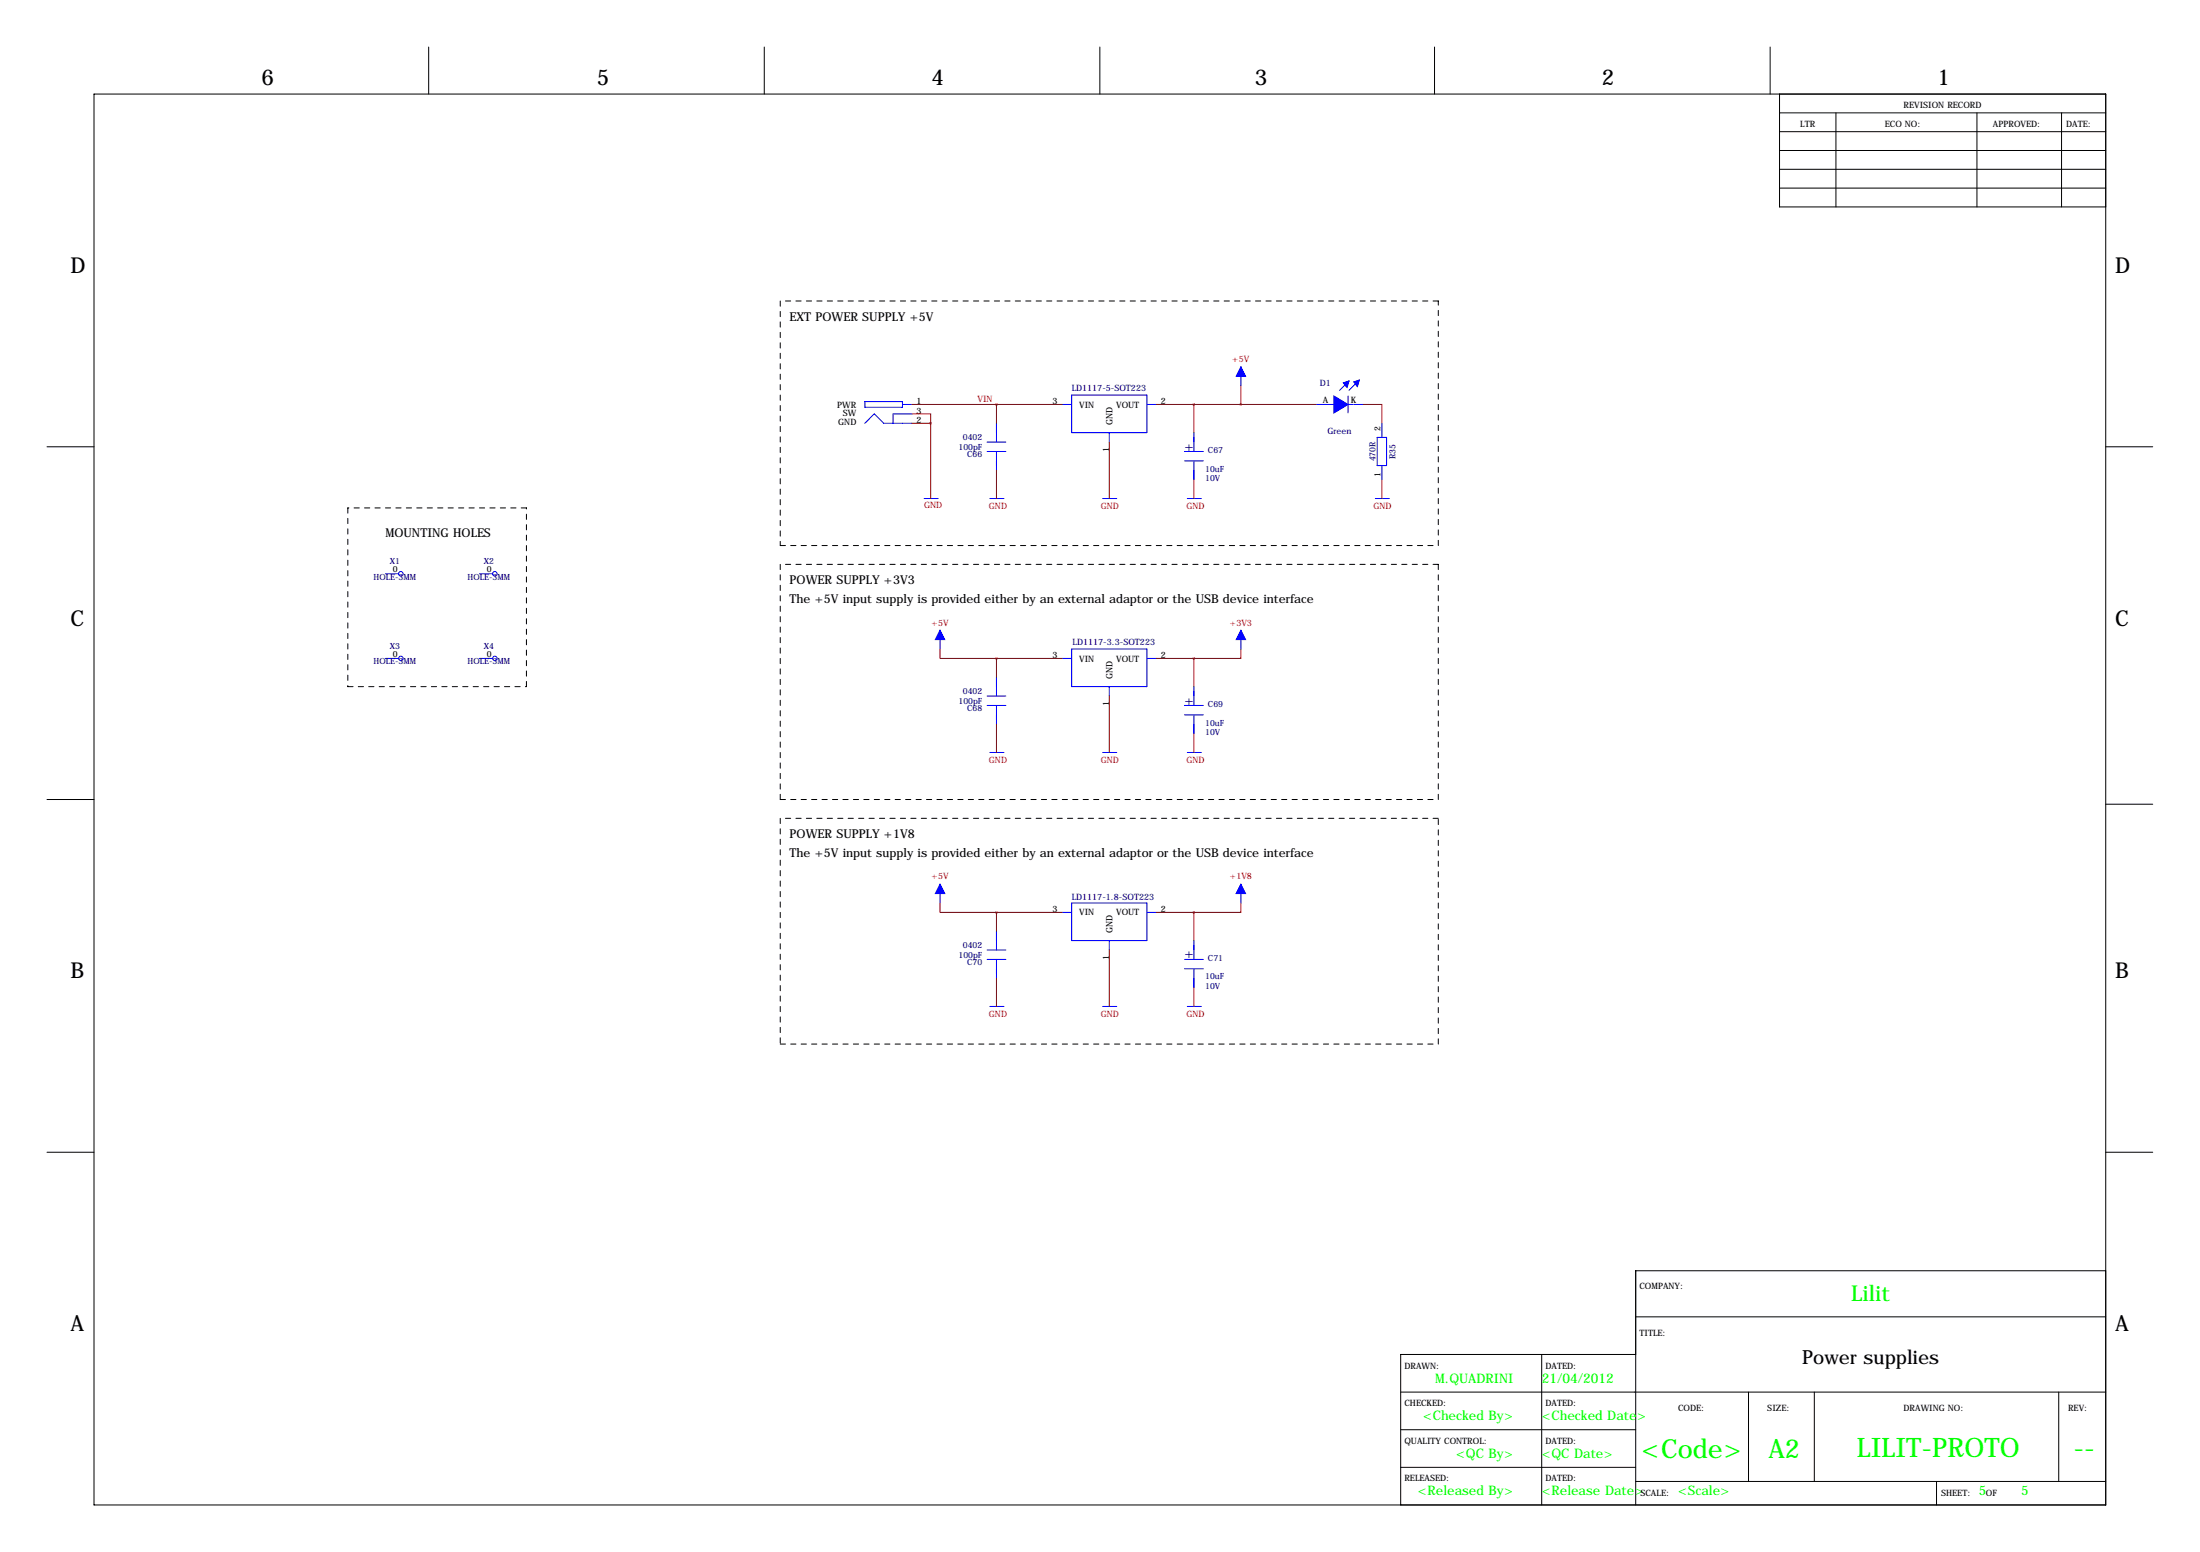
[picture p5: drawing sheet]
<svg xmlns="http://www.w3.org/2000/svg" width="594mm" height="419mm" viewBox="0 0 594 419" stroke-linecap="round" stroke-linejoin="round" font-family="sans-serif">
<g fill="none" stroke="#000" stroke-width=".27">
<path d="M115.8 12.7v12.7M206.5 12.7v12.7M297.2 12.7v12.7M387.6 12.7v12.7M478.3 12.7v12.7M25.4 25.4h543.6v381h-543.6zM480.8 25.4v30.5h88.2M480.8 30.5h88.2M480.8 35.6h88.2M496.1 30.5v25.4M534.2 30.5v25.4M557 30.5v25.4"/>
<path d="M480.8 40.6h88.2M480.8 45.7h88.2M480.8 50.8h88.2M12.7 120.6h12.7M569 120.6h12.7M12.7 215.9h12.7M569 217.2h12.7M12.7 311.1h12.7M569 311.1h12.7M442 355.6h127M569 343.2h-127v63.2M378.5 375.9h190.5"/>
<path d="M416.6 365.8v40.6M442 365.8h-63.5v40.6M472.4 375.9v24.1M490.2 375.9v24.1M556.3 375.9v24.1M378.5 386.1h63.5M378.5 396.2h63.5M442 400h127M523.2 400v6.4"/>
</g>
<g fill="none" stroke="#000" stroke-width=".27" stroke-dasharray="1.4 1.4">
<path d="M210.8 81.3v66M388.6 81.3h-177.8M94 137.2v48.2M142.2 137.2h-48.2M210.8 147.3h177.8M210.8 152.4v63.5M388.6 147.3v-66M388.6 152.4h-177.8M94 185.4h48.2M142.2 185.4v-48.2M210.8 215.9h177.8M388.6 215.9v-63.5"/>
<path d="M210.8 221v60.9M388.6 221h-177.8M210.8 281.9h177.8M388.6 281.9v-60.9"/>
</g>
<g fill="none" stroke="#00f" stroke-width=".27">
<path d="M335.3 99.1v5M233.7 114.3l2.5-2.5 2.6 2.5h7.6M233.7 108.5h10.1v1.5h-10.1zM243.8 109.2h2.6M246.4 111.8h-5.1v2.5M266.7 119.4h5.1M269.2 114.3v5.1M287 109.2h2.6M289.6 106.7h20.3v10.1h-20.3zM299.7 116.8v2.6M309.9 109.2h2.5M322.6 116.8v5.1"/>
<path d="M355.6 109.2h9.9M364.2 106.9v4.6M364.5 102.9l-2.6 2.5M365.8 109.2h2.5M367 102.9l-2.5 2.5M372.1 118.1h2.5v7.6h-2.5zM373.4 114.3v3.8M249.7 134.6h3.8M266.7 121.9h5.1M267.5 134.6h3.8M269.2 121.9v5.1M297.9 134.6h3.9"/>
<path d="M320 121.9h5.1M320 124.5h5.1M320.8 134.6h3.8M322.6 124.5v5M371.6 134.6h3.8M373.4 125.7v3.8M104.1 154.9h3.6M129.5 154.9h3.6M104.1 177.8h3.6M129.5 177.8h3.6M254 170.2v5.1M287 177.8h2.6"/>
<path d="M289.6 175.3h20.3v10.1h-20.3zM309.9 177.8h2.5M335.3 170.2v5.1M266.7 190.5h5.1M266.7 188h5.1M269.2 182.9v5.1M269.2 190.5v5.1M299.7 185.4v2.6M320 190.5h5.1M320 193h5.1M322.6 185.4v5.1M322.6 193v5.1"/>
<path d="M267.5 203.2h3.8M297.9 203.2h3.9M320.8 203.2h3.8M254 238.8v5M335.3 238.8v5M266.7 259.1h5.1M266.7 256.5h5.1M269.2 251.5v5M269.2 259.1v5.1M287 246.4h2.6M289.6 243.8h20.3v10.2h-20.3zM299.7 254v2.5"/>
<path d="M309.9 246.4h2.5M320 259.1h5.1M322.6 254v5.1M267.5 271.8h3.8M297.9 271.8h3.9M320 261.6h5.1M320.8 271.8h3.8M322.6 261.6v5.1"/>
<circle cx="108.3" cy="154.9" r=".61"/>
<circle cx="133.7" cy="154.9" r=".61"/>
<circle cx="108.3" cy="177.8" r=".61"/>
<circle cx="133.7" cy="177.8" r=".61"/>
</g>
<g fill="#00f" stroke="#00f" stroke-width=".27">
<path d="M360.4 109.2h3.8l-3.8 2.3z"/>
<path d="M360.4 106.9l3.8 2.3h-3.8z"/>
<path d="M363 103.4l1.5-.5-.5 1.7z"/>
<path d="M365.8 103.1l1.5-.5-.5 1.8z"/>
<path d="M335.3 99.1l1.2 2.5h-2.5z"/>
<path d="M254 170.2l1.3 2.5h-2.6z"/>
<path d="M335.3 170.2l1.2 2.5h-2.5z"/>
<path d="M254 238.8l1.3 2.5h-2.6z"/>
<path d="M335.3 238.8l1.2 2.5h-2.5z"/>
</g>
<g fill="none" stroke="#800000" stroke-width=".27">
<path d="M246.4 111.8h5.1v2.5M246.4 114.3h5.1M246.4 109.2h40.6M251.5 114.3v20.3M269.2 109.2v5.1M299.7 119.4v15.2M312.4 109.2h43.2M322.6 109.2v7.6M335.3 104.1v5.1M368.3 109.2h5.1v5.1M269.2 127v7.6M322.6 129.5v5.1"/>
<path d="M373.4 129.5v5.1M254 175.3v2.5h15.2M269.2 177.8v5.1M269.2 177.8h17.8M312.4 177.8h10.2M322.6 177.8v7.6M335.3 175.3v2.5h-12.7M269.2 195.6v7.6M299.7 188v15.2M322.6 198.1v5.1M254 243.8v2.6h15.2M269.2 246.4v5.1"/>
<path d="M269.2 246.4h17.8M299.7 256.5v15.3M312.4 246.4h10.2M322.6 246.4v7.6M335.3 243.8v2.6h-12.7M269.2 264.2v7.6M322.6 266.7v5.1"/>
</g>
<path d="M251.4 114.3a.05 .05 0 0 0 .1 0 .05 .05 0 0 0-.1 0zM269.2 109.2a.05 .05 0 0 0 .1 0 .05 .05 0 0 0-.1 0zM269.2 177.8a.05 .05 0 0 0 .1 0 .05 .05 0 0 0-.1 0zM269.2 246.4a.05 .05 0 0 0 .1 0 .05 .05 0 0 0-.1 0z" fill="#800000" stroke="#800000" stroke-width=".63"/>
<g font-size="7.3" fill="#0f0">
<text x="501.7" y="393.4">LILIT-PROTO</text>
<text x="560.2" y="393.4">--</text>
</g>
<g font-size="7.1" fill="#0f0">
<text x="443.5" y="393.7">&lt;Code&gt;</text>
<text x="477.8" y="393.7">A2</text>
</g>
<g font-size="5.9">
<text x="70.6" y="22.9">6</text>
<text x="161.3" y="22.9">5</text>
<text x="251.7" y="22.9">4</text>
<text x="339.1" y="22.9">3</text>
<text x="432.8" y="22.9">2</text>
<text x="523.5" y="22.9">1</text>
<text x="19" y="73.7">D</text>
<text x="571.5" y="73.7">D</text>
<text x="19" y="168.9">C</text>
<text x="571.5" y="168.9">C</text>
<text x="19" y="264.2">B</text>
<text x="571.5" y="264.2">B</text>
<text x="19" y="359.4">A</text>
<text x="571.5" y="359.4">A</text>
</g>
<text font-size="5.9" fill="#0f0" x="500.2" y="351.3">Lilit</text>
<text font-size="5.3" x="486.9" y="368.3">Power supplies</text>
<g font-size="3.6" fill="#000080">
<text x="320" y="121.7">+</text>
<text x="320" y="190.2">+</text>
<text x="320" y="258.8">+</text>
</g>
<g font-size="3.6" fill="#0f0">
<text x="387.7" y="373.4">M.QUADRINI</text>
<text x="416.6" y="373.4">21/04/2012</text>
<text x="384.5" y="383.5">&lt;Checked By&gt;</text>
<text x="416.6" y="383.5">&lt;Checked Date&gt;</text>
<text x="393.5" y="393.7">&lt;QC By&gt;</text>
<text x="416.6" y="393.7">&lt;QC Date&gt;</text>
<text x="383.1" y="403.8">&lt;Released By&gt;</text>
<text x="416.6" y="403.8">&lt;Release Date&gt;</text>
<text x="453.4" y="403.8">&lt;Scale&gt;</text>
<text x="534.7" y="403.8">5</text>
<text x="546.1" y="403.8">5</text>
</g>
<g font-size="3.3">
<text x="213.4" y="86.6">EXT POWER SUPPLY +5V</text>
<text x="104.1" y="145">MOUNTING HOLES</text>
<text x="213.4" y="157.7">POWER SUPPLY +3V3</text>
<text x="213.4" y="162.8">The +5V input supply is provided either by an external adaptor or the USB device interface</text>
<text x="213.4" y="226.3">POWER SUPPLY +1V8</text>
<text x="213.4" y="231.4">The +5V input supply is provided either by an external adaptor or the USB device interface</text>
</g>
<g font-size="2.4">
<text x="514.4" y="29.2">REVISION RECORD</text>
<text x="486.4" y="34.3">LTR</text>
<text x="509.3" y="34.3">ECO NO:</text>
<text x="538.5" y="34.3">APPROVED:</text>
<text x="558.3" y="34.3">DATE:</text>
<text x="226.2" y="110.1">PWR</text>
<text x="227.7" y="112.3">SW</text>
<text x="247.7" y="111.8">3</text>
<text x="247.7" y="109.2">1</text>
<text x="284.4" y="109.2">3</text>
<text x="291.6" y="110.1">VIN</text>
<text x="301.6" y="110.1">VOUT</text>
<text x="313.7" y="109.2">2</text>
<text x="357.4" y="108.9">A</text>
<text x="365" y="108.9">K</text>
<text x="226.5" y="114.9">GND</text>
<text x="247.7" y="114.3">2</text>
<text x="300.6" y="114.8" transform="rotate(-90 300.6 114.8)">GND</text>
<text x="299.7" y="122" transform="rotate(-90 299.7 122)">1</text>
<text x="284.4" y="177.8">3</text>
<text x="291.6" y="178.6">VIN</text>
<text x="301.6" y="178.6">VOUT</text>
<text x="313.7" y="177.8">2</text>
<text x="300.6" y="183.4" transform="rotate(-90 300.6 183.4)">GND</text>
<text x="299.7" y="190.6" transform="rotate(-90 299.7 190.6)">1</text>
<text x="284.4" y="246.4">3</text>
<text x="291.6" y="247.2">VIN</text>
<text x="300.6" y="252" transform="rotate(-90 300.6 252)">GND</text>
<text x="301.6" y="247.2">VOUT</text>
<text x="313.7" y="246.4">2</text>
<text x="299.7" y="259.2" transform="rotate(-90 299.7 259.2)">1</text>
<text x="443" y="348">COMPANY:</text>
<text x="443" y="360.7">TITLE:</text>
<text x="379.5" y="369.6">DRAWN:</text>
<text x="417.6" y="369.6">DATED:</text>
<text x="379.5" y="379.7">CHECKED:</text>
<text x="417.6" y="379.7">DATED:</text>
<text x="453.4" y="381">CODE:</text>
<text x="477.5" y="381">SIZE:</text>
<text x="514.4" y="381">DRAWING NO:</text>
<text x="558.8" y="381">REV:</text>
<text x="379.5" y="389.9">QUALITY CONTROL:</text>
<text x="417.6" y="389.9">DATED:</text>
<text x="379.5" y="400">RELEASED:</text>
<text x="417.6" y="400">DATED:</text>
<text x="443.2" y="403.9">SCALE:</text>
<text x="524.5" y="403.9">SHEET:</text>
<text x="536.6" y="403.9">OF</text>
</g>
<g font-size="2.4" fill="#f00">
<text x="333" y="97.8">+5V</text>
<text x="264.1" y="108.5">VIN</text>
<text x="249.7" y="137.2">GND</text>
<text x="267.2" y="137.4">GND</text>
<text x="297.4" y="137.4">GND</text>
<text x="320.5" y="137.4">GND</text>
<text x="371.1" y="137.4">GND</text>
<text x="251.7" y="168.9">+5V</text>
<text x="332.3" y="168.9">+3V3</text>
<text x="267.2" y="206">GND</text>
<text x="297.4" y="206">GND</text>
<text x="320.5" y="206">GND</text>
<text x="251.7" y="237.5">+5V</text>
<text x="332.3" y="237.5">+1V8</text>
<text x="267.2" y="274.6">GND</text>
<text x="297.4" y="274.6">GND</text>
<text x="320.5" y="274.6">GND</text>
</g>
<g font-size="2.4" fill="#000080">
<text x="289.6" y="105.7">LD1117-5-SOT223</text>
<text x="356.6" y="104.1">D1</text>
<text x="358.7" y="117.2">Green</text>
<text x="289.8" y="174.2">LD1117-3.3-SOT223</text>
<text x="289.6" y="243.1">LD1117-1.8-SOT223</text>
</g>
<g font-size="2.3" fill="#000080">
<text x="260.2" y="118.9">0402</text>
<text x="259" y="121.4">100pF</text>
<text x="261.3" y="123.5">C66</text>
<text x="326.4" y="122.4">C67</text>
<text x="371.6" y="124.6" transform="rotate(-90 371.6 124.6)">470R</text>
<text x="377" y="124" transform="rotate(-90 377 124)">R35</text>
<text x="325.6" y="127.3">10uF</text>
<text x="325.6" y="129.9">10V</text>
<text x="105.3" y="152.4">X1</text>
<text x="130.7" y="152.4">X2</text>
<text x="100.9" y="156.6">HOLE-3MM</text>
<text x="126.3" y="156.6">HOLE-3MM</text>
<text x="100.9" y="179.4">HOLE-3MM</text>
<text x="105.3" y="175.3">X3</text>
<text x="126.3" y="179.4">HOLE-3MM</text>
<text x="130.7" y="175.3">X4</text>
<text x="259" y="190">100pF</text>
<text x="260.2" y="187.5">0402</text>
<text x="326.4" y="191">C69</text>
<text x="261.3" y="192.1">C68</text>
<text x="325.6" y="195.9">10uF</text>
<text x="325.6" y="198.5">10V</text>
<text x="260.2" y="256">0402</text>
<text x="259" y="258.6">100pF</text>
<text x="261.3" y="260.7">C70</text>
<text x="326.4" y="259.6">C71</text>
<text x="325.6" y="264.5">10uF</text>
<text x="325.6" y="267">10V</text>
</g>
<g font-size="2.3">
<text x="373" y="116.5" transform="rotate(-90 373 116.5)">2</text>
<text x="373" y="128.7" transform="rotate(-90 373 128.7)">1</text>
<text x="106.1" y="154.6">0</text>
<text x="131.5" y="154.6">0</text>
<text x="106.1" y="177.4">0</text>
<text x="131.5" y="177.4">0</text>
</g>
</svg>
